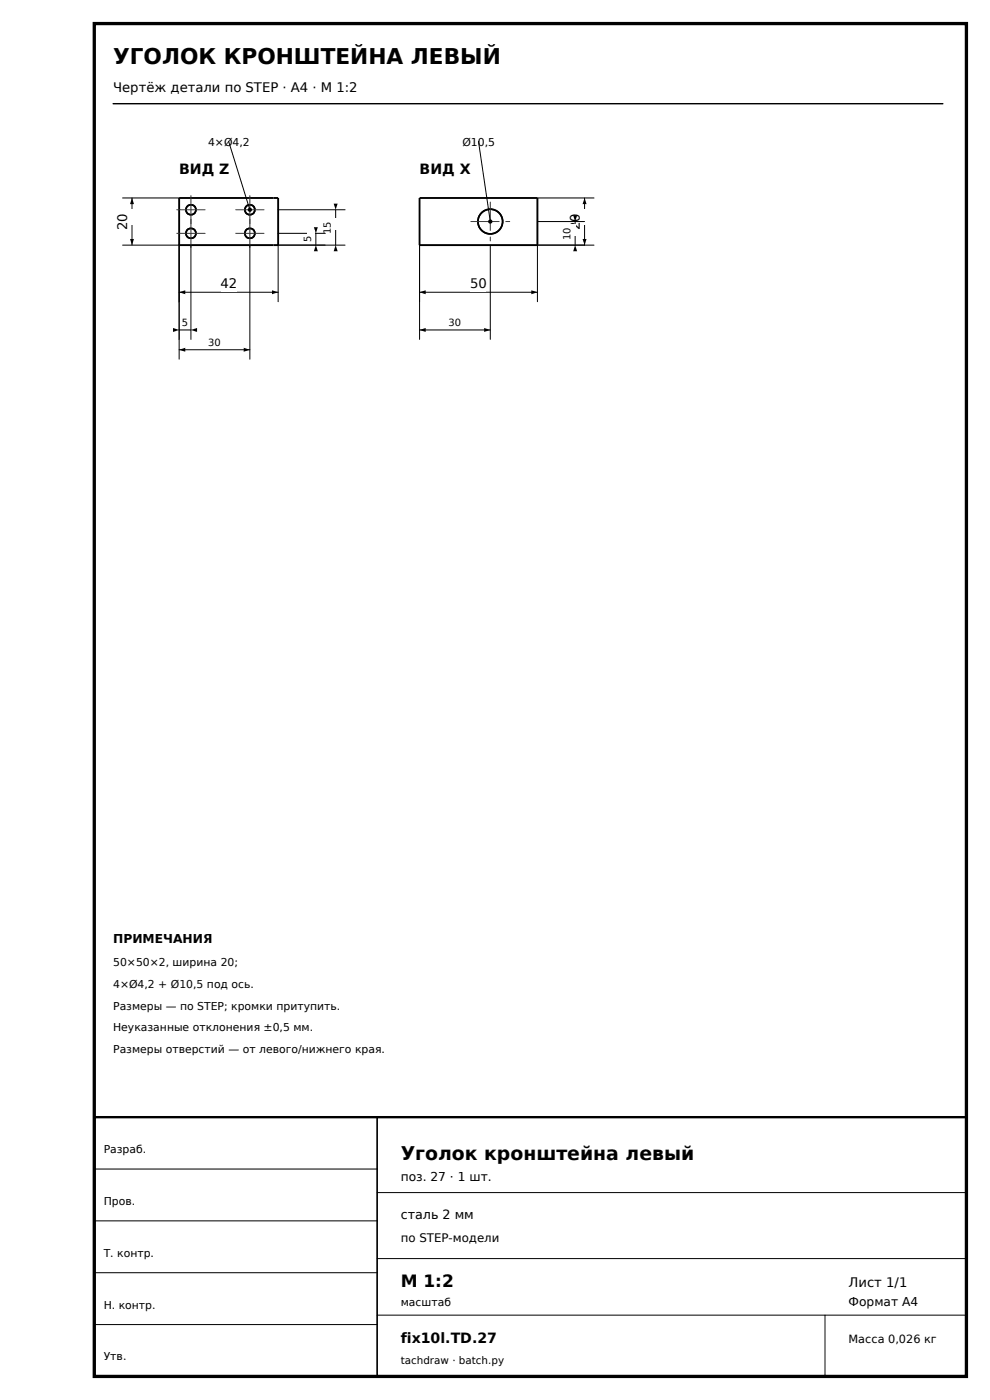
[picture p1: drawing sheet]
<svg xmlns="http://www.w3.org/2000/svg" width="210mm" height="297mm" viewBox="0 0 210 297" stroke-linecap="round" stroke-linejoin="round" font-family="sans-serif">
<path d="M20 5h185v287h-185z" fill="none" stroke="#000" stroke-width=".7" stroke-linecap="butt"/>
<path d="M24 22h176" fill="none" stroke="#000" stroke-width=".3"/>
<path d="M20 237h185v55h-185z" fill="none" stroke="#000" stroke-width=".5"/>
<g fill="none" stroke="#000" stroke-width=".35">
<path d="M80 237v55"/>
<circle cx="40.5" cy="49.5" r="1.06"/>
<circle cx="40.5" cy="44.5" r="1.06"/>
<circle cx="53" cy="49.5" r="1.06"/>
<circle cx="53" cy="44.5" r="1.06"/>
<circle cx="104" cy="47" r="2.62"/>
</g>
<path d="M38 52v12M59 52v12M38 62h21M20 248h60M20 259h60M80 253h125M20 270h60M80 267h125M80 279h125M175 279v13M20 281h60" fill="none" stroke="#000" stroke-width=".21"/>
<path d="M38 42h21v10h-21zM89 42h25v10h-25z" fill="none" stroke="#000" stroke-width=".4"/>
<path d="M38 62l1.3-.4v.8zM57.7 61.6l1.3 .4-1.3 .4z" fill="#000"/>
<path d="M46.8 58.5h3.4v3.4h-3.4z" fill="#fff"/>
<path d="M26 42h12M26 52h12M28 42v10" fill="none" stroke="#000" stroke-width=".21"/>
<path d="M28 42l.4 1.3h-.8zM27.6 50.7h.8l-.4 1.3z" fill="#000"/>
<path d="M25.3 44.4h3.4v3.4h-3.4z" fill="#fff"/>
<path d="M89 52v12M114 52v12M89 62h25" fill="none" stroke="#000" stroke-width=".21"/>
<path d="M89 62l1.3-.4v.8zM112.7 61.6l1.3 .4-1.3 .4z" fill="#000"/>
<path d="M99.8 58.5h3.4v3.4h-3.4z" fill="#fff"/>
<path d="M114 42h12M114 52h12M124 42v10" fill="none" stroke="#000" stroke-width=".21"/>
<path d="M124 42l.4 1.3h-.8zM123.6 50.7h.8l-.4 1.3z" fill="#000"/>
<path d="M121.3 44.4h3.4v3.4h-3.4z" fill="#fff"/>
<g fill="none" stroke="#000" stroke-width=".35">
<circle cx="40.5" cy="49.5" r="1.06"/>
<circle cx="40.5" cy="44.5" r="1.06"/>
<circle cx="53" cy="49.5" r="1.06"/>
<circle cx="53" cy="44.5" r="1.06"/>
<circle cx="104" cy="47" r="2.62"/>
</g>
<path d="M37.5 49.5h6M37.5 44.5h6M40.5 46.5v6M40.5 41.5v6M50 49.5h6M50 44.5h6M53 46.5v6M53 41.5v6M99.9 47h8.2M104 42.9v8.2" fill="none" stroke="#333" stroke-width=".21" stroke-dasharray="6 1.4 1.2 1.4"/>
<path d="M38 52v20M40.5 52v20M38 70h2.5" fill="none" stroke="#000" stroke-width=".21"/>
<path d="M36.7 69.6l1.3 .4-1.3 .4zM40.5 70l1.3-.4v.8z" fill="#000"/>
<path d="M38.4 67.2h1.6v2.5h-1.6z" fill="#fff"/>
<path d="M38 52v24.2M53 52v24.2M38 74.2h15" fill="none" stroke="#000" stroke-width=".21"/>
<path d="M38 74.2l1.3-.4v.8zM51.7 73.8l1.3 .4-1.3 .4z" fill="#000"/>
<path d="M44.2 71.4h2.6v2.5h-2.6z" fill="#fff"/>
<path d="M59 52h10M59 49.5h10M67 49.5v2.5" fill="none" stroke="#000" stroke-width=".21"/>
<path d="M67 52l.4 1.3h-.8zM66.6 48.2h.8l-.4 1.3z" fill="#000"/>
<path d="M65.2 48.8h1.6v2.5h-1.6z" fill="#fff"/>
<path d="M59 52h14.2M59 44.5h14.2M71.2 44.5v7.5" fill="none" stroke="#000" stroke-width=".21"/>
<path d="M71.2 52l.4 1.3h-.8zM70.8 43.2h.8l-.4 1.3z" fill="#000"/>
<path d="M68.9 46.3h2.6v2.5h-2.6z" fill="#fff"/>
<path d="M48.5 30l4.5 14.5z" fill="#000" stroke="#000" stroke-width=".21"/>
<g fill="#000">
<path d="M89 70l1.3-.4v.8zM102.7 69.6l1.3 .4-1.3 .4z"/>
<circle cx="53" cy="44.5" r=".45"/>
</g>
<path d="M89 52v20M104 52v20M89 70h15" fill="none" stroke="#000" stroke-width=".21"/>
<path d="M95.2 67.2h2.6v2.5h-2.6z" fill="#fff"/>
<path d="M114 52h10M114 47h10M122 47v5" fill="none" stroke="#000" stroke-width=".21"/>
<path d="M122 52l.4 1.3h-.8zM121.6 45.7h.8l-.4 1.3z" fill="#000"/>
<path d="M119.7 47.6h2.6v2.5h-2.6z" fill="#fff"/>
<path d="M101.5 30l2.5 17z" fill="#000" stroke="#000" stroke-width=".21"/>
<circle cx="104" cy="47" r=".45" fill="#000"/>
<text font-size="4.6" x="24" y="13.5">УГОЛОК КРОНШТЕЙНА ЛЕВЫЙ</text>
<text font-size="4" x="85" y="246">Уголок кронштейна левый</text>
<text font-size="3.6" x="85" y="273">М 1:2</text>
<g font-size="3">
<text x="38" y="37">ВИД Z</text>
<text x="89" y="37">ВИД X</text>
<text x="85" y="285">fix10l.TD.27</text>
</g>
<g font-size="2.8">
<text x="24" y="19.5">Чертёж детали по STEP · A4 · М 1:2</text>
<text x="27" y="48.8" transform="rotate(-90 27 48.8)">20</text>
<text x="123" y="48.8" transform="rotate(-90 123 48.8)">20</text>
<text x="46.8" y="61.1">42</text>
<text x="99.7" y="61.1">50</text>
<text x="180" y="273">Лист 1/1</text>
</g>
<text font-size="2.7" x="85" y="258.5">сталь 2 мм</text>
<g font-size="2.6">
<text x="24" y="200">ПРИМЕЧАНИЯ</text>
<text x="85" y="250.6">поз. 27 · 1 шт.</text>
<text x="180" y="277">Формат A4</text>
</g>
<text font-size="2.5" x="85" y="263.5">по STEP-модели</text>
<text font-size="2.4" x="180" y="285">Масса 0,026 кг</text>
<g font-size="2.3">
<text x="44.1" y="30.9">4×Ø4,2</text>
<text x="98.1" y="30.9">Ø10,5</text>
<text x="24" y="205">50×50×2, ширина 20;</text>
<text x="24" y="209.6">4×Ø4,2 + Ø10,5 под ось.</text>
<text x="24" y="214.2">Размеры — по STEP; кромки притупить.</text>
<text x="24" y="218.8">Неуказанные отклонения ±0,5 мм.</text>
<text x="24" y="223.4">Размеры отверстий — от левого/нижнего края.</text>
<text x="22" y="244.6">Разраб.</text>
<text x="22" y="255.6">Пров.</text>
<text x="22" y="266.6">Т. контр.</text>
<text x="22" y="277.6">Н. контр.</text>
<text x="85" y="277">масштаб</text>
<text x="22" y="288.6">Утв.</text>
</g>
<text font-size="2.2" x="85" y="289.3">tachdraw · batch.py</text>
<g font-size="2.1">
<text x="66" y="51.4" transform="rotate(-90 66 51.4)">5</text>
<text x="70.2" y="49.6" transform="rotate(-90 70.2 49.6)">15</text>
<text x="121" y="50.9" transform="rotate(-90 121 50.9)">10</text>
<text x="38.6" y="69.1">5</text>
<text x="95.2" y="69.1">30</text>
<text x="44.2" y="73.3">30</text>
</g>
</svg>
